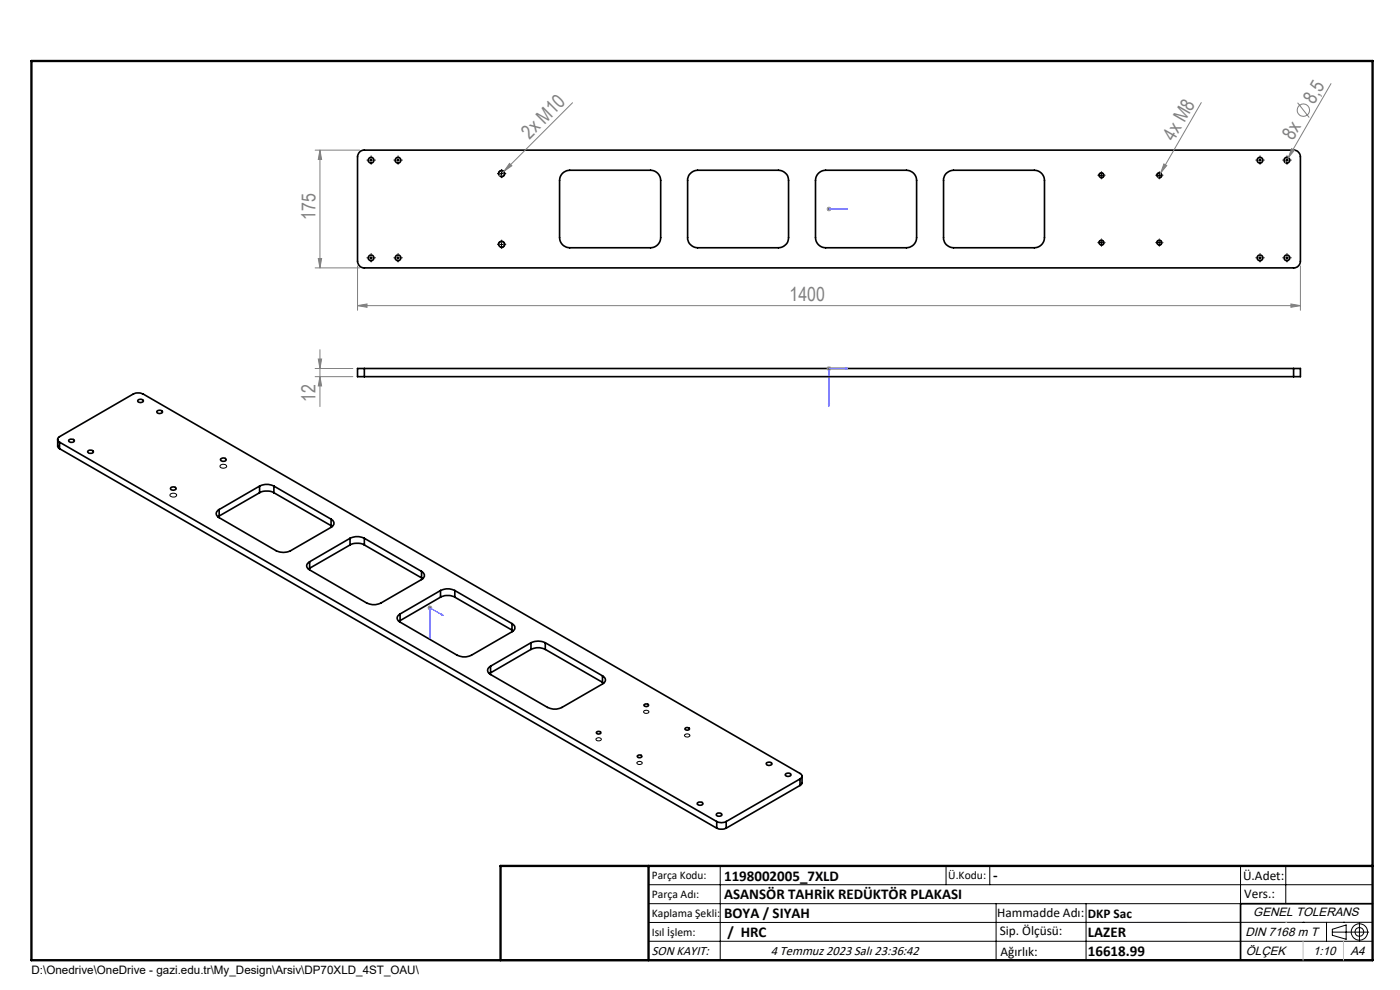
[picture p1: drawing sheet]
<svg xmlns="http://www.w3.org/2000/svg" width="297mm" height="210mm" viewBox="0 0 297 210" stroke-linecap="round" stroke-linejoin="round" font-family="sans-serif">
<g fill="none" stroke="#000" stroke-width=".35">
<path d="M76.3 32.3l.7-.5h197.4a1.45 1.45 0 0 1 1.5 1.5v22.1a1.45 1.45 0 0 1-1.5 1.4h-197.1a1.45 1.45 0 0 1-1.5-1.4v-22.1zM119.3 36.8l.9-.6 .7-.1h17.1a2.17 2.17 0 0 1 2.2 2.2v12.1a2.17 2.17 0 0 1-2.2 2.2h-17.1a2.17 2.17 0 0 1-2.2-2.2v-12.1l.1-.7zM146.5 36.8l.9-.6 .6-.1h17.1a2.17 2.17 0 0 1 2.2 2.2v12.1a2.17 2.17 0 0 1-2.2 2.2h-17.1a2.17 2.17 0 0 1-2.1-2.2v-12.5l.2-.6zM173.6 36.8l.9-.6 .7-.1h17.1a2.17 2.17 0 0 1 2.2 2.2v12.1a2.17 2.17 0 0 1-2.2 2.2h-17.1a2.17 2.17 0 0 1-2.2-2.2v-12.1l.1-.7zM200.8 36.8l.8-.6 .7-.1h17.1a2.17 2.17 0 0 1 2.2 2.2v12.1a2.17 2.17 0 0 1-2.2 2.2h-17.1a2.11 2.11 0 0 1-2.1-2.2v-12.5zM77.3 78.2h-1.5v1.7h1.5M77.3 78.2v1.7M77.3 78.2h197.1M77.3 79.9h197.1M274.4 78.2h1.5v1.7h-1.5M274.4 78.2v1.7M12.2 93.2v1.5l.4 .5"/>
<path d="M12.6 93.8a.63 .63 0 0 1-.4-.6 .63 .63 0 0 1 .4-.6l15.7-9a2.58 2.58 0 0 1 2 0l139.4 80.5a.61 .61 0 0 1 .4 .6 .61 .61 0 0 1-.4 .5M12.6 93.8l139.4 80.5M12.6 93.8v1.4M12.6 95.2l139.4 80.5M14.6 93.3a.63 .63 0 0 1 .7-.2 .63 .63 0 0 1 .4 .5 .67 .67 0 0 1-1.1-.2zM18.7 95.6a.6 .6 0 0 1 .6-.2 .6 .6 0 0 1 .5 .6 .66 .66 0 0 1-1.2-.3zM29.3 84.8a.61 .61 0 0 1 .7-.1 .61 .61 0 0 1 .4 .5 .66 .66 0 0 1-1.2-.3zM33.3 87.3a.65 .65 0 0 1 .6-.3 .65 .65 0 0 1 .5 .5 .69 .69 0 0 1-1.1-.2zM46.8 97.3a.61 .61 0 0 1 .7-.2 .61 .61 0 0 1 .4 .5 .59 .59 0 0 1-.6 .3 .59 .59 0 0 1-.5-.6zM36.3 103.4a.61 .61 0 0 1 .6-.1 .61 .61 0 0 1 .4 .5 .66 .66 0 0 1-1.1-.3zM46.5 108.1a.91 .91 0 0 0-.6 .8 .91 .91 0 0 0 .6 .9l12.1 7a3.4 3.4 0 0 0 3 0l8.6-4.9a.92 .92 0 0 0 .6-.9 .92 .92 0 0 0-.6-.9M46.5 109.5l-.3 .1"/>
<path d="M46.5 108.1v1.4M55.1 103.1a3.4 3.4 0 0 1 3 0M55.1 104.5a3.4 3.4 0 0 1 3 0M55.1 103.1l-8.6 5M55.1 103.1v1.4M55.1 104.5l-8.6 5M58.1 103.1l12.1 7M58.1 104.5l12.1 7M58.1 103.1v1.4M65.7 119.2a.91 .91 0 0 0-.6 .8 .91 .91 0 0 0 .6 .9l12.1 7a3.4 3.4 0 0 0 3 0l8.6-5a.92 .92 0 0 0 .6-.8 .92 .92 0 0 0-.6-.9M65.7 119.2v1.3M70.2 111.5l.3 .2"/>
<path d="M70.2 110.1v1.4M74.3 114.2a3.4 3.4 0 0 1 3 0M74.3 115.6a3.4 3.4 0 0 1 3 0M74.3 114.2l-8.6 5M74.3 114.2v1.4M74.3 115.6l-8.6 4.9M77.3 114.2v1.4M77.3 114.2l12.1 7M77.3 115.6l12.1 7M65.7 120.5l-.3 .2M84.9 130.2a.91 .91 0 0 0-.7 .9 .91 .91 0 0 0 .7 .9l12.1 7a3.4 3.4 0 0 0 3 0l8.6-5a.92 .92 0 0 0 .6-.9 .92 .92 0 0 0-.6-.8M84.9 131.6l-.3 .2"/>
<path d="M84.9 130.2v1.4M89.4 122.6l.3 .2M89.4 121.2v1.4M93.5 125.3a3.4 3.4 0 0 1 3 0M93.5 126.7a3.4 3.4 0 0 1 3 0M93.5 125.3l-8.6 4.9M93.5 125.3v1.4M93.5 126.7l-8.6 4.9M96.5 125.3l12.1 7M96.5 125.3v1.4M96.5 126.7l12.1 7M108.6 133.7l.3 .1"/>
<path d="M108.6 132.3v1.4M112.6 136.3a3.4 3.4 0 0 1 3.1 0M112.6 137.8a3.4 3.4 0 0 1 3.1 0M112.6 136.3l-8.5 5M112.6 136.3v1.5M112.6 137.8l-8.5 4.9M115.7 136.3l12.1 7.1M115.7 136.3v1.5M115.7 137.8l12.1 6.9M104.1 141.3a.93 .93 0 0 0-.7 .9 .93 .93 0 0 0 .7 .9l12.1 7a3.4 3.4 0 0 0 3 0l8.6-5a.91 .91 0 0 0 .6-.9 .91 .91 0 0 0-.6-.8M104.1 142.7l-.3 .2M104.1 141.3v1.4"/>
<path d="M126.6 155.2a.47 .47 0 0 1 .5-.1 .47 .47 0 0 1 .3 .5 .44 .44 0 0 1-.5 .2 .44 .44 0 0 1-.3-.6zM127.8 144.7l.3 .2M127.8 143.4v1.3M136.6 149.5a.59 .59 0 0 1 1 .1 .53 .53 0 0 1-.5 .3 .53 .53 0 0 1-.5-.4zM145.3 154.5a.56 .56 0 0 1 1 .1 .49 .49 0 0 1-.5 .3 .49 .49 0 0 1-.5-.4zM135.2 160.3a.48 .48 0 0 1 .6-.2 .48 .48 0 0 1 .3 .5 .51 .51 0 0 1-.5 .1 .51 .51 0 0 1-.4-.4zM148 170.3a.63 .63 0 0 1 .6-.2 .63 .63 0 0 1 .5 .5 .67 .67 0 0 1-1.2-.2zM152 174.3a2.17 2.17 0 0 0 2.1 0M152 175.7a2.49 2.49 0 0 0 2.1 0M152 172.6a.61 .61 0 0 1 .7-.2 .61 .61 0 0 1 .4 .6 .66 .66 0 0 1-1.1-.3zM152 174.3v1.4M154.1 174.3v1.4"/>
<path d="M162.6 161.8a.63 .63 0 0 1 .7-.2 .63 .63 0 0 1 .4 .6 .69 .69 0 0 1-1.1-.3zM166.7 164.2a.58 .58 0 0 1 .6-.2 .58 .58 0 0 1 .4 .5 .66 .66 0 0 1-1.1-.3zM169.7 165.2l-15.6 9.1M169.7 165.2v1.4M169.7 166.6l-15.6 9.1M170.1 164.6v1.4l-.4 .6M291.2 191.7h-28v12M106.2 203.7h185"/>
<circle cx="78.7" cy="34" r=".6"/>
<circle cx="84.4" cy="34" r=".6"/>
<circle cx="106.4" cy="36.8" r=".61"/>
<circle cx="233.7" cy="37.2" r=".49"/>
<circle cx="245.9" cy="37.2" r=".49"/>
<circle cx="267.3" cy="34" r=".61"/>
<circle cx="273" cy="34" r=".61"/>
<circle cx="78.7" cy="54.7" r=".6"/>
<circle cx="84.4" cy="54.7" r=".6"/>
<circle cx="106.4" cy="51.8" r=".61"/>
<circle cx="233.7" cy="51.5" r=".49"/>
<circle cx="245.9" cy="51.5" r=".49"/>
<circle cx="267.3" cy="54.7" r=".61"/>
<circle cx="273" cy="54.7" r=".61"/>
</g>
<g fill="none" stroke="#808080" stroke-width=".21">
<path d="M282.4 17.7l-9.1 15.8M66.9 31.8h9.4M67.9 31.8l.3 2h-.7zM67.9 31.8v25M108.1 34.7l.5 .5-1.7 1.1zM121.5 21.8l-15.6 15.6M246.2 36.7l-.6 1M246.9 34.8l.6 .3-1.3 1.6zM254.8 21.8l-8.6 14.9M273.3 33.5l-.6 1M274 31.5l.6 .4-1.3 1.6zM275.3 21.8l2.4 3.1"/>
<path d="M66.9 56.8h9.4M67.5 54.8h.7l-.3 2zM75.8 56.4v9.4M175.4 44.3h1M175.5 44l.7 .7M175.9 43.8v1M176.2 44l-.7 .7M275.9 56.4v9.4M66.9 78.2h8M66.9 79.9h8M67.5 76.2h.7l-.3 2zM67.9 79.9l.3 2h-.7z"/>
<path d="M67.9 74.2v12M75.8 64.8l2.1-.3v.7zM75.8 64.8h200.1M175.4 78.2h1M175.5 77.8l.7 .7M175.9 77.7v1M176.2 77.8l-.7 .7M273.9 64.5l2 .3-2 .4zM90.7 128.9h1M90.8 128.6l.7 .7M91.2 128.4v1M91.5 128.6l-.7 .7"/>
<circle cx="276.5" cy="23.4" r="1.3"/>
</g>
<g fill="none" stroke="#000" stroke-width=".21">
<path d="M78.4 34h.7M78.7 33.6v.8M84.1 34h.7M84.4 33.6v.8M105.7 37a.71 .71 0 0 1 .6-.9 .71 .71 0 0 1 .8 .8 .71 .71 0 0 1-.9 .6M106 36.8h.8M106.4 36.5v.7M233.1 37.4a.56 .56 0 0 1 .5-.8 .56 .56 0 0 1 .6 .6 .56 .56 0 0 1-.7 .5M233.3 37.2h.7M233.6 36.8v.8M245.4 37.4a.57 .57 0 0 1 .5-.8 .57 .57 0 0 1 .6 .6 .57 .57 0 0 1-.7 .5M245.6 37.2h.7"/>
<path d="M245.9 36.8v.8M266.9 34h.8M267.3 33.6v.8M272.7 34h.7M273 33.6v.8M78.4 54.7h.7M78.7 54.3v.8M84.1 54.7h.7M84.4 54.3v.8M105.7 52a.71 .71 0 0 1 .6-.9 .71 .71 0 0 1 .8 .8 .71 .71 0 0 1-.9 .6M106 51.8h.8M106.4 51.5v.7"/>
<path d="M233.1 51.6a.56 .56 0 0 1 .5-.7 .56 .56 0 0 1 .6 .6 .56 .56 0 0 1-.7 .5M233.3 51.5h.7M233.6 51.1v.7M245.4 51.6a.57 .57 0 0 1 .5-.7 .57 .57 0 0 1 .6 .6 .57 .57 0 0 1-.7 .5M245.6 51.5h.7M245.9 51.1v.7M266.9 54.7h.8M267.3 54.3v.8M272.7 54.7h.7M273 54.3v.8M46.7 98.7a.74 .74 0 0 1 .8-.3 .74 .74 0 0 1 .5 .7 .84 .84 0 0 1-1.3-.3zM36.1 104.8a.8 .8 0 0 1 1.4 .3 .82 .82 0 0 1-1.4-.1z"/>
<path d="M126.5 156.7a.59 .59 0 0 1 .6-.2 .59 .59 0 0 1 .4 .4 .58 .58 0 0 1-.6 .3 .58 .58 0 0 1-.4-.5zM136.6 150.8a.58 .58 0 0 1 .6-.2 .58 .58 0 0 1 .4 .5 .61 .61 0 0 1-1-.2zM145.3 155.8l.5-.1a.38 .38 0 0 1 .6 .3 .38 .38 0 0 1-.6 .3h-.4a.25 .25 0 0 1-.2-.2 .25 .25 0 0 1 .1-.3zM135.1 161.7a.62 .62 0 0 1 .6-.2 .62 .62 0 0 1 .5 .5 .62 .62 0 0 1-.6 .2 .62 .62 0 0 1-.5-.5zM137.6 187.7h153.6M137.6 191.7h153.6M137.6 199.7h153.6M152.8 183.7v20M200.7 183.7v4M210 183.7v4M211.3 191.7v12M230.4 191.7v12"/>
<path d="M263.2 183.7v20M272.8 183.7v8M276.4 195.6h.1M281.4 195.6v4.1M282.6 197.7h7.8M282.6 197.1l3-.9v3l-3-.8zM285 195.6h.1M288.4 195.8v3.8M291.2 195.6l-153.6 .1"/>
<circle cx="288.4" cy="197.7" r="1.74"/>
<circle cx="288.4" cy="197.7" r=".93"/>
</g>
<path d="M175.8 44.3h.2zM175.9 44.3h.1M175.9 44.3h3.9M179.8 44.3h-.3h.3M179.5 78.1l.3 .1-.3 .1zM179.8 78.2h-3.9v8M175.8 85.8h.2l-.1 .4zM91.1 135.1l.2 .1-.1 .3zM93.7 130.3l.3 .3-.3-.1zM94 130.6l-2.8-1.7v6.6" fill="none" stroke="#00f" stroke-width=".21"/>
<g fill="none" stroke="#000" stroke-width=".21" stroke-dasharray="15.2 1.3 1.3 1.3" stroke-linecap="butt">
<path d="M78 34h-.2M78.7 33.2v-.2M78.7 34.7v.2M79.5 34h.2M83.7 34h-.2M84.5 33.2v-.2M84.5 34.7v.2M85.2 34h.2M105.7 36.8h-.2M106.4 36.1v-.2M106.4 37.5v.3M107.1 36.8h.3"/>
<path d="M233 37.2h-.2M233.7 36.5v-.2M233.7 37.9v.1M234.4 37.2h.1M245.2 37.2h-.1M246 36.5v-.2M246 37.9v.1M246.7 37.2h.1M266.6 34h-.3M267.3 33.2v-.2M267.3 34.7v.2M268 34h.3"/>
<path d="M272.3 34h-.2M273 33.2v-.2M273 34.7v.2M273.7 34h.3M78 54.7h-.2M78.7 54v-.3M78.7 55.4v.2M79.5 54.7h.2M83.7 54.7h-.2M84.5 54v-.3M84.5 55.4v.2M85.2 54.7h.2"/>
<path d="M105.7 51.8h-.2M106.4 51.1v-.2M106.4 52.5v.3M107.1 51.8h.3M233 51.5h-.2M233.7 50.7v-.1M233.7 52.2v.1M234.4 51.5h.1M245.2 51.5h-.1M246 50.7v-.1M246 52.2v.1M246.7 51.5h.1"/>
<path d="M266.6 54.7h-.3M267.3 54v-.3M267.3 55.4v.2M268 54.7h.3M272.3 54.7h-.2M273 54v-.3M273 55.4v.2M273.7 54.7h.3"/>
</g>
<path d="M6.7 12.9h284.5v190.8h-284.5zM137.6 183.7v20M291.2 183.7h-185v20" fill="none" stroke="#000" stroke-width=".5"/>
<path d="M272.8 195.6h.1M276.4 199.7v4M285 199.7v4" fill="none" stroke="#c0c0c0" stroke-width=".21"/>
<g fill="#00f">
<path d="M179.5 44.3h.3zM175.8 44.3h.2z"/>
<path d="M179.5 78.1v.2l.3-.1zM175.8 85.8l.1 .4 .1-.4z"/>
<path d="M93.7 130.3v.2l.3 .1zM91.1 135.1l.1 .4 .1-.3z"/>
</g>
<g fill="#808080">
<path d="M108.1 34.7l.5 .5-1.7 1.1z"/>
<path d="M246.9 34.8l.6 .3-1.3 1.6z"/>
<path d="M274 31.5l.6 .4-1.3 1.6z"/>
<path d="M75.8 64.8l2.1-.3v.7zM273.9 64.5l2 .3-2 .4z"/>
<path d="M67.9 31.8l.3 2h-.7zM67.5 54.8h.7l-.3 2zM67.5 76.2h.7l-.3 2zM67.9 79.9l.3 2h-.7z"/>
</g>
<g font-size="4.1" fill="#808080">
<text x="278.8" y="22.2" transform="rotate(-60 278.8 22.2)">8,5</text>
<text x="112.3" y="29.6" transform="rotate(-45 112.3 29.6)">2x M10</text>
<text x="274.3" y="29.9" transform="rotate(-60 274.3 29.9)">8x</text>
<text x="249" y="30.1" transform="rotate(-60 249 30.1)">4x M8</text>
<text x="67" y="46.7" transform="rotate(-90 67 46.7)">175</text>
<text x="167.5" y="63.9">1400</text>
<text x="67" y="85.3" transform="rotate(-90 67 85.3)">12</text>
</g>
<g font-size="3.2">
<text x="153.6" y="186.8">1198002005_7XLD</text>
<text x="153.6" y="190.8">ASANSÖR TAHRİK REDÜKTÖR PLAKASI</text>
<text x="210.7" y="186.6">-</text>
<text x="153.6" y="194.8">BOYA / SIYAH</text>
<text x="154.3" y="198.8">/ HRC</text>
<text x="230.8" y="198.7">LAZER</text>
<text x="230.8" y="202.8">16618.99</text>
</g>
<g font-size="2.8">
<text x="263.7" y="186.7">Ü.Adet:</text>
<text x="263.9" y="190.5">Vers.:</text>
<text x="211.5" y="194.5">Hammadde Adı:</text>
<text x="230.8" y="194.7">DKP Sac</text>
<text x="138.3" y="202.6">SON KAYIT:</text>
<text x="163.5" y="202.6">4 Temmuz 2023 Salı 23:36:42</text>
<text x="212.1" y="198.4">Sip. Ölçüsü:</text>
<text x="212.2" y="202.7">Ağırlık:</text>
</g>
<g font-size="2.6">
<text x="265.9" y="194.4">GENEL TOLERANS</text>
<text x="264.2" y="198.5">DIN 7168 m T</text>
<text x="264.3" y="202.6">ÖLÇEK</text>
<text x="278.5" y="202.6">1:10</text>
<text x="286.5" y="202.6">A4</text>
</g>
<g font-size="2.5">
<text x="138.3" y="186.4">Parça Kodu:</text>
<text x="138.3" y="190.5">Parça Adı:</text>
<text x="201.2" y="186.5">Ü.Kodu:</text>
<text x="138.3" y="194.5">Kaplama Şekli:</text>
<text x="138.3" y="198.6">Isıl İşlem:</text>
<text x="6.7" y="206.7">D:\Onedrive\OneDrive - gazi.edu.tr\My_Design\Arsiv\DP70XLD_4ST_OAU\</text>
</g>
</svg>
